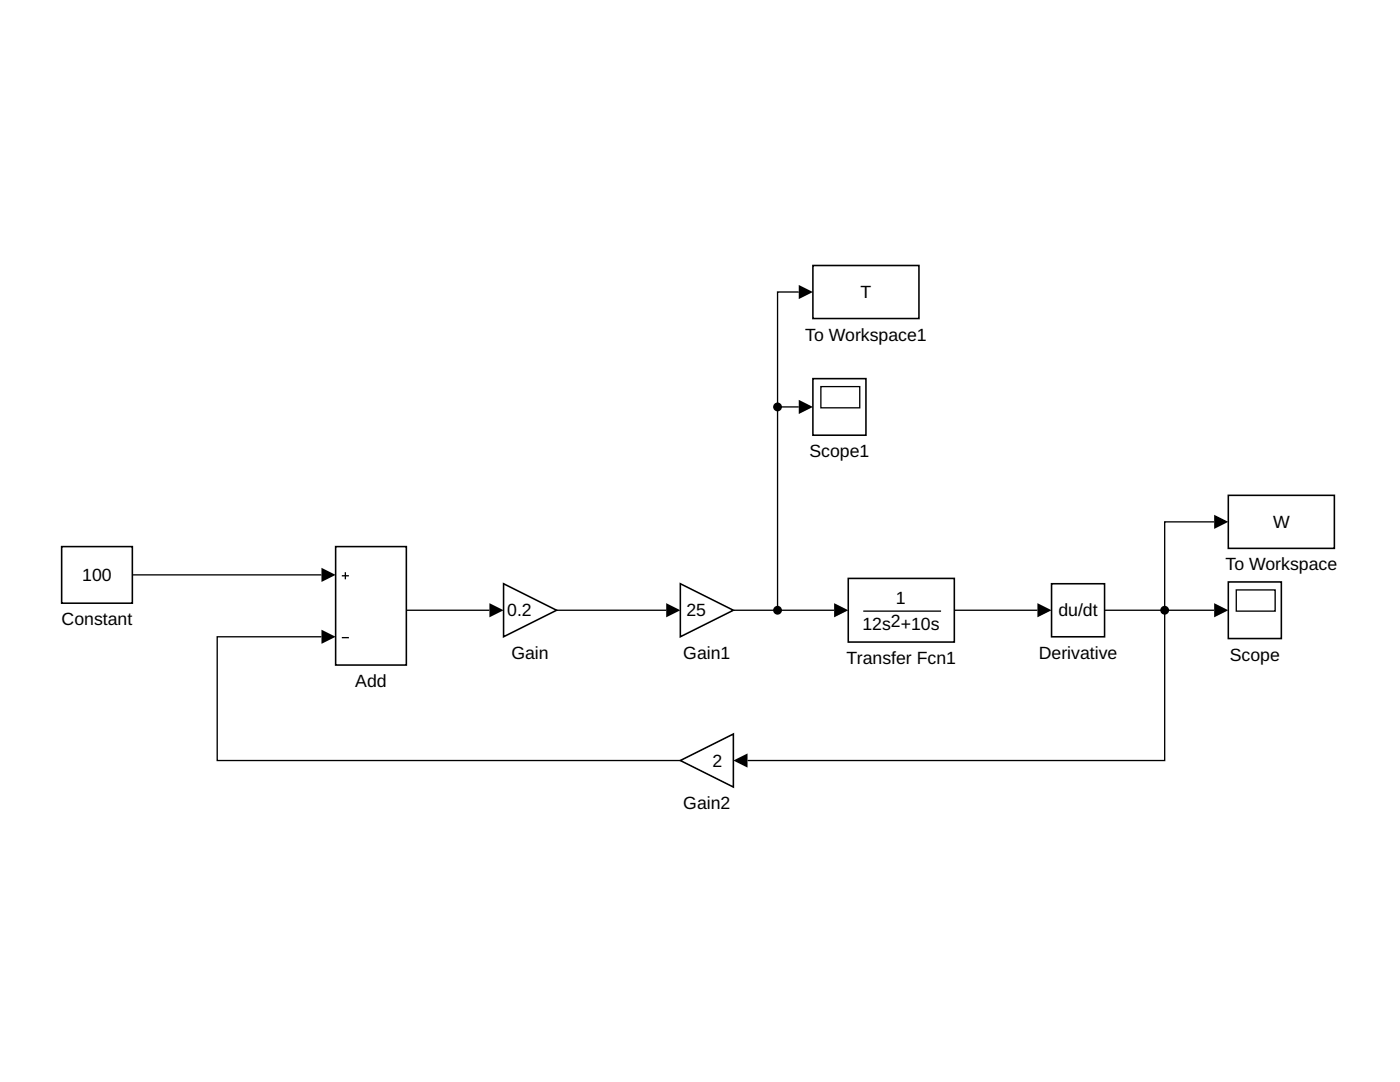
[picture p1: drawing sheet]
<svg xmlns="http://www.w3.org/2000/svg" width="279mm" height="216mm" viewBox="0 0 279 216" stroke-linecap="round" stroke-linejoin="round" font-family="sans-serif">
<path d="M100.5 116.5l10.6 5.3-10.6 5.3z" fill="none" stroke="#000" stroke-width=".31"/>
<path d="M169.3 115.4h21.2v12.7h-21.2z" fill="#fff"/>
<path d="M172.3 121.9h15.5" fill="none" stroke="#000" stroke-width=".26"/>
<path d="M169.3 115.4h21.2v12.7h-21.2z" fill="none" stroke="#000" stroke-width=".31"/>
<path d="M67 109.1h14.1v23.6h-14.1z" fill="#fff"/>
<path d="M68.2 114.9h1.4M68.9 114.2v1.4M68.2 127.2h1.4" fill="none" stroke="#000" stroke-width=".26"/>
<path d="M67 109.1h14.1v23.6h-14.1z" fill="none" stroke="#000" stroke-width=".31"/>
<path d="M209.9 116.5h10.5v10.6h-10.5z" fill="#fff"/>
<path d="M209.9 116.5h10.5v10.6h-10.5z" fill="none" stroke="#000" stroke-width=".31"/>
<path d="M12.3 109.1h14.1v11.3h-14.1z" fill="#fff"/>
<path d="M12.3 109.1h14.1v11.3h-14.1z" fill="none" stroke="#000" stroke-width=".31"/>
<path d="M245.1 116.1h10.6v11.3h-10.6z" fill="#fff"/>
<path d="M246.7 117.7h7.8v4.2h-7.8z" fill="none" stroke="#000" stroke-width=".26"/>
<path d="M245.1 116.1h10.6v11.3h-10.6z" fill="none" stroke="#000" stroke-width=".31"/>
<path d="M135.8 116.5l10.6 5.3-10.6 5.3z" fill="#fff"/>
<path d="M135.8 116.5l10.6 5.3-10.6 5.3z" fill="none" stroke="#000" stroke-width=".31"/>
<path d="M135.8 151.8l10.6-5.3v10.5z" fill="#fff"/>
<path d="M135.8 151.8l10.6-5.3v10.5z" fill="none" stroke="#000" stroke-width=".31"/>
<path d="M245.1 98.8h21.2v10.6h-21.2z" fill="#fff"/>
<path d="M245.1 98.8h21.2v10.6h-21.2z" fill="none" stroke="#000" stroke-width=".31"/>
<path d="M162.2 75.6h10.6v11.2h-10.6z" fill="#fff"/>
<path d="M163.8 77.1h7.8v4.3h-7.8z" fill="none" stroke="#000" stroke-width=".26"/>
<path d="M162.2 75.6h10.6v11.2h-10.6z" fill="none" stroke="#000" stroke-width=".31"/>
<path d="M162.2 53h21.2v10.6h-21.2z" fill="#fff"/>
<path d="M162.2 53h21.2v10.6h-21.2z" fill="none" stroke="#000" stroke-width=".31"/>
<path d="M159.4 56.9l2.8 1.4-2.8 1.4zM159.4 79.8l2.8 1.4-2.8 1.4zM64.2 113.3l2.8 1.4-2.8 1.4zM242.3 102.7l2.8 1.4-2.8 1.4zM64.2 125.6l2.8 1.5-2.8 1.4zM97.7 120.4l2.8 1.4-2.8 1.4zM133 120.4l2.8 1.4-2.8 1.4zM166.5 120.4l2.8 1.4-2.8 1.4zM207 120.4l2.9 1.4-2.9 1.4zM242.3 120.4l2.8 1.4-2.8 1.4zM146.4 151.8l2.8-1.5v2.9z" fill="#000"/>
<path d="M159.4 58.3h-4.2v22.9M155.2 81.2v40.6M155.2 81.2h4.2M26.4 114.7h37.8M242.3 104.1h-9.9v47.7h-83.2M64.2 127.1h-20.9v24.7h92.5M81.1 121.8h16.6M111.1 121.8h21.9M146.4 121.8h20.1M190.5 121.8h16.5M220.4 121.8h21.9" fill="none" stroke="#000" stroke-width=".26"/>
<g fill="#000">
<circle cx="155.2" cy="81.2" r=".88"/>
<circle cx="155.2" cy="121.8" r=".88"/>
<circle cx="232.4" cy="121.8" r=".88"/>
</g>
<g font-size="3.5">
<text x="171.7" y="59.5">T</text>
<text x="160.7" y="68">To Workspace1</text>
<text x="161.5" y="91.3">Scope1</text>
<text x="254.1" y="105.4">W</text>
<text x="244.6" y="113.8">To Workspace</text>
<text x="16.4" y="115.9">100</text>
<text x="12.3" y="124.8">Constant</text>
<text x="101.2" y="123">0.2</text>
<text x="137" y="123">25</text>
<text x="172.1" y="125.7">12s2+10s</text>
<text x="178.8" y="120.4">1</text>
<text x="211.2" y="123">du/dt</text>
<text x="102.1" y="131.5">Gain</text>
<text x="136.4" y="131.5">Gain1</text>
<text x="207.3" y="131.5">Derivative</text>
<text x="245.4" y="131.8">Scope</text>
<text x="70.9" y="137.1">Add</text>
<text x="168.9" y="132.5">Transfer Fcn1</text>
<text x="142.2" y="153">2</text>
<text x="136.4" y="161.5">Gain2</text>
</g>
</svg>
